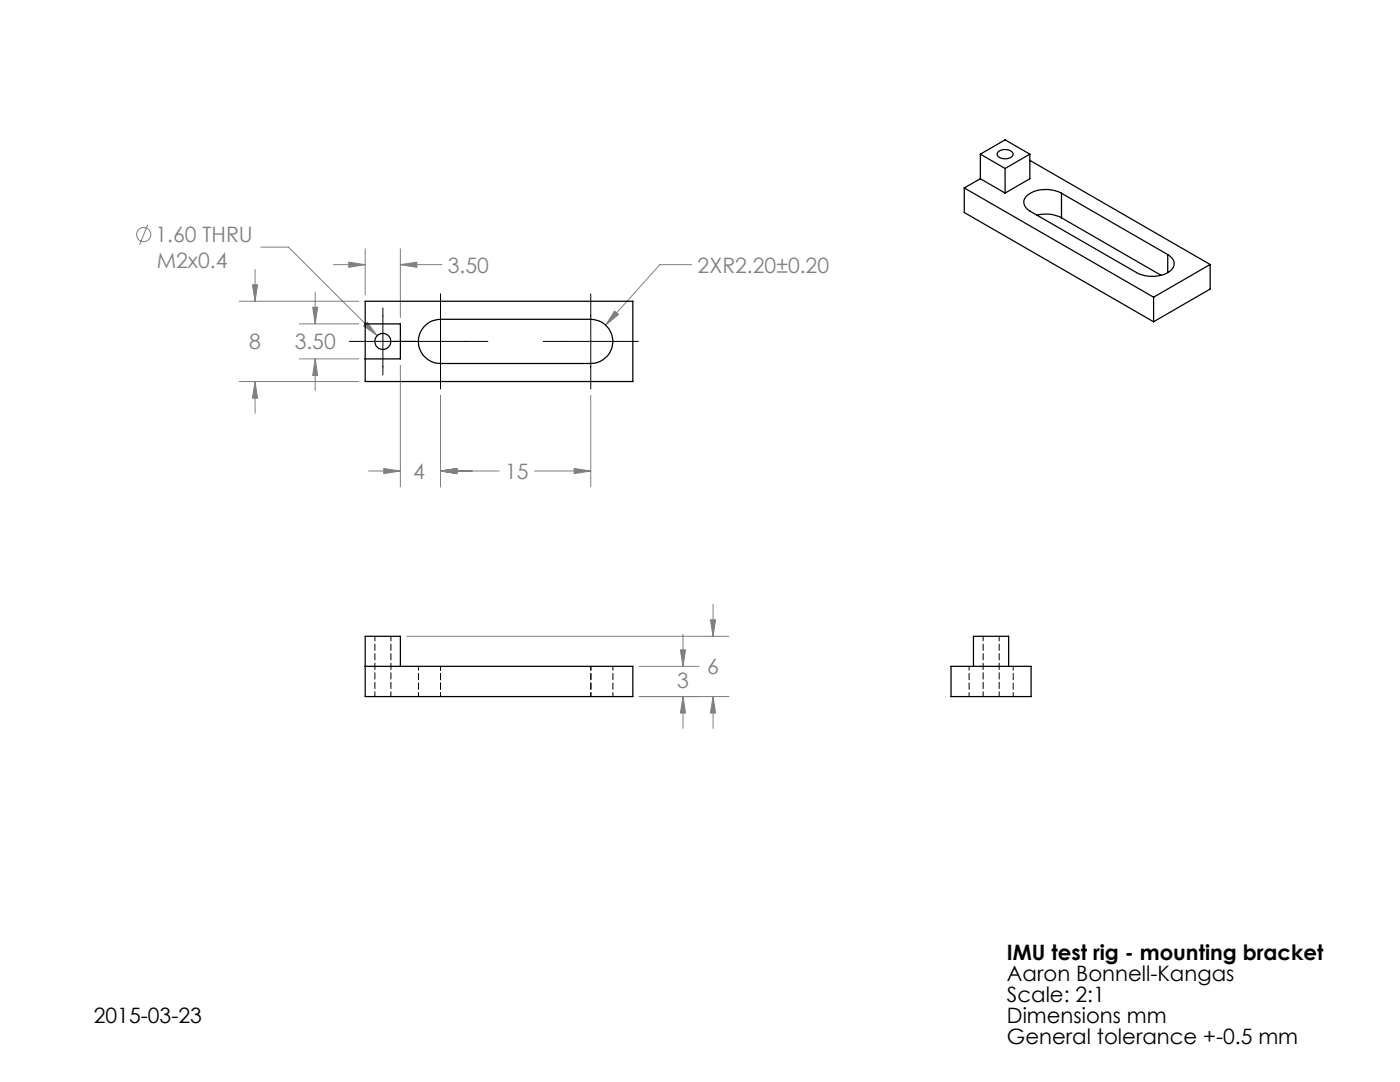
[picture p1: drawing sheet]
<svg xmlns="http://www.w3.org/2000/svg" width="279mm" height="216mm" viewBox="0 0 279 216" stroke-linecap="round" stroke-linejoin="round" font-family="sans-serif">
<g fill="none" stroke="#808080" stroke-width=".2">
<path d="M29.5 44.8l-1.6 4M50.4 56.8h1l-.5 3.3zM50.9 53.8v6.3M52 49.3h5.6l17.7 17.7M62.9 58.3v6.3M66.5 52.8h6.4M69.6 52.3l3.3 .5-3.3 .5zM72.9 49.6v9.2M79.9 52.8l3.3-.5v1zM79.9 52.8h8.3M79.9 49.6v13.8M138 52.8h-6.3l-10.8 12.1"/>
<path d="M47.7 60.1h23.9M47.7 76.1h23.9M50.9 76.1l.5 3.3h-1zM50.9 76.1v6.4M59.7 64.6h11.9M59.7 71.6h11.9M62.4 61.3h1l-.5 3.3zM62.9 71.6l.5 3.3h-1zM62.9 71.6v6.4M72.6 65l.7-.7 2 2.7zM79.9 72.9v24.3M87.9 78.9v18.3"/>
<path d="M117.9 78.9v18.3M122.7 62.1l.7 .7-2.5 2.1zM73.6 94h6.3M76.6 93.5l3.3 .5-3.3 .5zM87.9 94l3.3-.5v1zM87.9 94h11.7M106.7 94h11.2M114.6 93.5l3.3 .5-3.3 .5zM81.2 127h64.3M127.6 133h11.9M127.6 139h17.9M135.8 129.7h1l-.5 3.3z"/>
<path d="M136.3 139l.5 3.3h-1zM136.3 126.6v6.4M136.3 139v6.3M141.8 123.7h1l-.5 3.3zM142.3 139l.5 3.3h-1zM142.3 120.6v6.4M142.3 139v6.3"/>
<circle cx="28.7" cy="46.8" r="1.42"/>
</g>
<path d="M87.9 58.6v19M117.9 58.6v19M69.7 68.1h27.7M76.4 61.5v13.3M108.4 68.1h19" fill="none" stroke="#000" stroke-width=".2"/>
<path d="M135.8 129.7h1l-.5 3.3zM136.3 139l.5 3.3h-1zM141.8 123.7h1l-.5 3.3zM142.3 139l.5 3.3h-1zM72.6 65l2.7 2-2-2.7zM122.7 62.1l-1.8 2.8 2.5-2.1zM87.9 94l3.3-.5v1zM114.6 93.5l3.3 .5-3.3 .5zM50.4 56.8h1l-.5 3.3zM50.9 76.1l.5 3.3h-1zM62.4 61.3h1l-.5 3.3zM62.9 71.6l.5 3.3h-1zM79.9 52.8l3.3-.5v1zM69.6 52.3l3.3 .5-3.3 .5zM87.9 94l3.3-.5v1zM76.6 93.5l3.3 .5-3.3 .5z" fill="#808080"/>
<g fill="none" stroke="#000" stroke-width=".25">
<path d="M192.4 37.5l37.8 21.8M192.4 37.5v4.9l37.8 21.8M195.7 35.7l-3.3 1.8M195.7 35.7l4.9 2.8M195.7 30.8v4.9M195.7 30.8l4.9 2.8M195.7 30.8l4.9-2.9 4.9 2.9M199.2 30.3a2.07 2.07 0 0 1 3 .3 1.38 1.38 0 0 1-1.9 1.1 1.06 1.06 0 0 1-1.2-1.2zM200.6 33.6v4.9M205.5 30.8v4.9l-4.9 2.8M205.5 32l36 20.8M205.5 30.8l-4.9 2.8"/>
<path d="M211.8 38.6a6.4 6.4 0 0 0-7 .7 1.84 1.84 0 0 0 .8 2.9l21.2 12.2a6.4 6.4 0 0 0 7.1-.7 1.76 1.76 0 0 0-.6-2.7l-.3-.2M211.8 38.6l21.2 12.2M211.8 38.6v4.9M206.9 42.9a6.8 6.8 0 0 1 4.9 .6M211.8 43.5l19.9 11.4M230.2 59.3v4.9M233 50.8v3.6M241.5 52.8l-11.3 6.5M241.5 52.8v4.9l-11.3 6.5M72.9 60.1h53.4v16h-53.4zM72.9 64.6h7v7h-7M84.9 64.9a4.2 4.2 0 0 1 3-1.2h30a4.4 4.4 0 0 1 4.4 4.4 4.4 4.4 0 0 1-4.4 4.4h-30a4.4 4.4 0 0 1-4.1-2.7 4.4 4.4 0 0 1 1.1-4.9z"/>
<path d="M72.9 133h53.4v6h-53.4v-12h7v6M189.8 133h16v6h-16zM194.3 133v-6h7v6"/>
<circle cx="76.4" cy="68.1" r="1.6"/>
</g>
<path d="M83.5 133v6M87.9 133v6M117.9 133v6M122.3 139v-6M193.4 133v6M202.2 133v6" fill="none" stroke="#000" stroke-width=".2" stroke-dasharray="1.3 .6" stroke-dashoffset=".5"/>
<path d="M74.8 127v12M78 139v-12M196.2 127v12M199.4 139v-12" fill="none" stroke="#000" stroke-width=".2" stroke-dasharray="1.3 .6" stroke-dashoffset=".3"/>
<g font-size="4.2" fill="#808080">
<text x="31" y="48.3">1.60 THRU</text>
<text x="31.3" y="53.4">M2x0.4</text>
<text x="89.4" y="54.4">3.50</text>
<text x="139.2" y="54.4">2XR2.20±0.20</text>
<text x="49.7" y="69.7">8</text>
<text x="58.8" y="69.7">3.50</text>
<text x="82.5" y="95.6">4</text>
<text x="100.8" y="95.6">15</text>
<text x="135.1" y="137.3">3</text>
<text x="141.1" y="134.6">6</text>
</g>
<g font-size="4.2">
<text x="201" y="191.6">IMU test rig - mounting bracket</text>
<text x="201" y="195.8">Aaron Bonnell-Kangas</text>
<text x="201" y="200">Scale: 2:1</text>
<text x="18.7" y="204.2">2015-03-23</text>
<text x="201" y="204.2">Dimensions mm</text>
<text x="201" y="208.3">General tolerance +-0.5 mm</text>
</g>
</svg>
